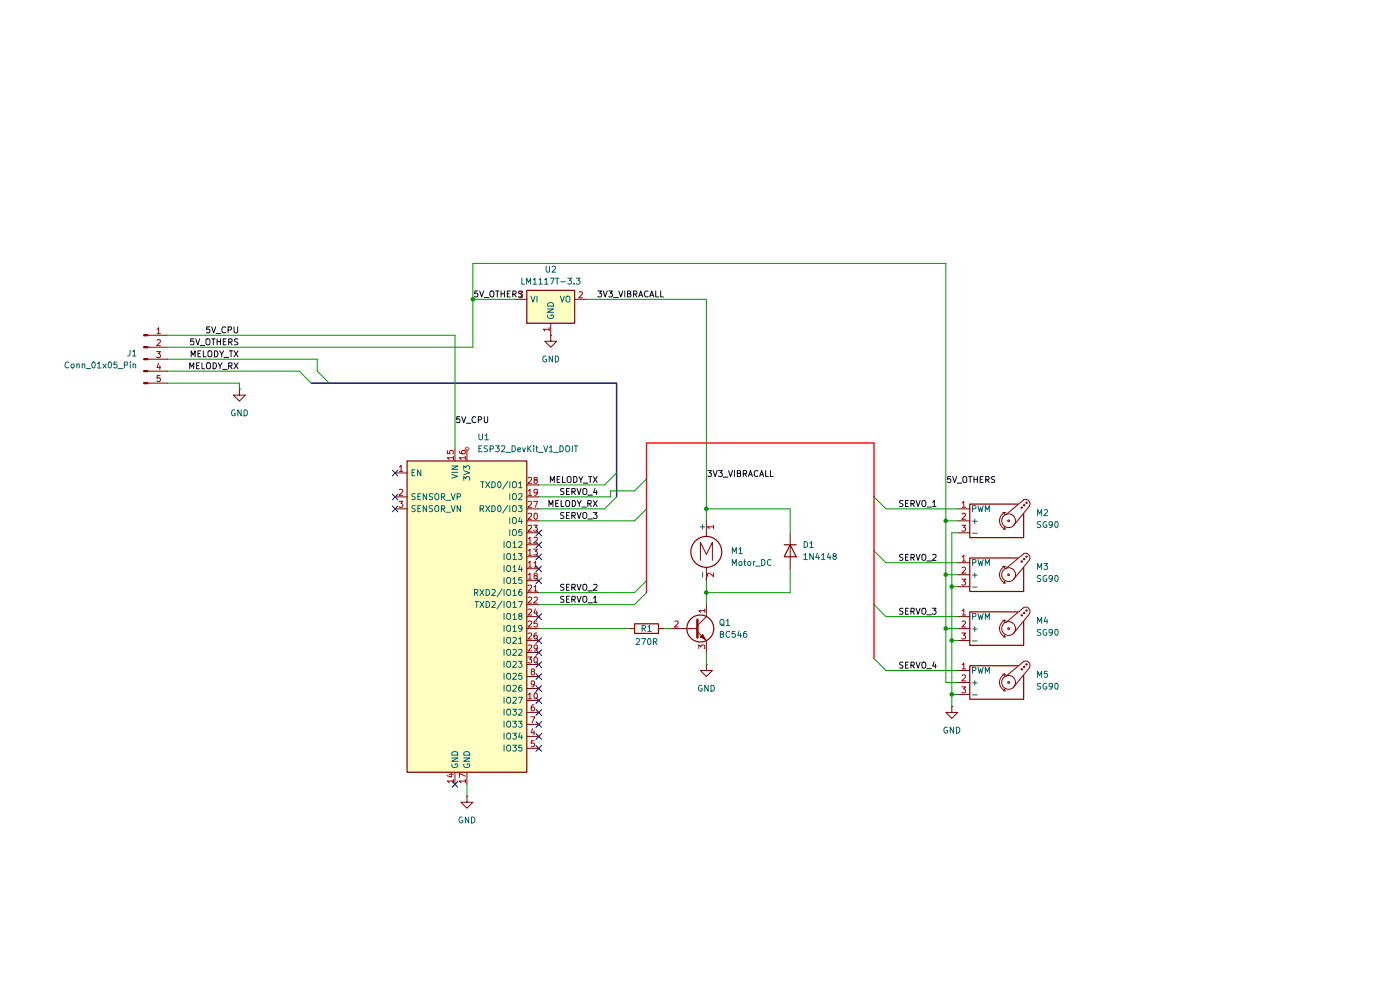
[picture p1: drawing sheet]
(kicad_sch
 (version 20250114)
 (generator "eeschema")
 (generator_version "9.0")
 (paper "A4")
 (title_block
  (title "Accessibility Module")
  (rev "2")
  (company "UTFPR")
  (comment 1 "Integration Workshop"))
 (lib_symbols
  (symbol "Connector:Conn_01x05_Pin"
   (pin_names
    (offset 1.016) (hide yes)) (exclude_from_sim no) (in_bom yes) (on_board yes)
   (property "Reference" "J" (at 0 7.62 0) (effects (font (size 1.27 1.27))))
   (property "Value" "Conn_01x05_Pin" (at 0 -7.62 0) (effects (font (size 1.27 1.27))))
   (property "Footprint" "" (at 0 0 0) (effects (font (size 1.27 1.27)) (hide yes)))
   (property "Datasheet" "~" (at 0 0 0) (effects (font (size 1.27 1.27)) (hide yes)))
   (property "Description" "Generic connector, single row, 01x05, script generated" (at 0 0 0) (effects (font (size 1.27 1.27)) (hide yes)))
   (property "ki_locked" "" (at 0 0 0) (effects (font (size 1.27 1.27))))
   (symbol "Conn_01x05_Pin_1_1"
    (rectangle (start 0.8636 5.207) (end 0 4.953) (stroke (width 0.1524) (type default)) (fill (type outline)))
    (rectangle (start 0.8636 2.667) (end 0 2.413) (stroke (width 0.1524) (type default)) (fill (type outline)))
    (rectangle (start 0.8636 0.127) (end 0 -0.127) (stroke (width 0.1524) (type default)) (fill (type outline)))
    (rectangle (start 0.8636 -2.413) (end 0 -2.667) (stroke (width 0.1524) (type default)) (fill (type outline)))
    (rectangle (start 0.8636 -4.953) (end 0 -5.207) (stroke (width 0.1524) (type default)) (fill (type outline)))
    (polyline (pts (xy 1.27 5.08) (xy 0.8636 5.08)) (stroke (width 0.1524) (type default)) (fill (type none)))
    (polyline (pts (xy 1.27 2.54) (xy 0.8636 2.54)) (stroke (width 0.1524) (type default)) (fill (type none)))
    (polyline (pts (xy 1.27 0) (xy 0.8636 0)) (stroke (width 0.1524) (type default)) (fill (type none)))
    (polyline (pts (xy 1.27 -2.54) (xy 0.8636 -2.54)) (stroke (width 0.1524) (type default)) (fill (type none)))
    (polyline (pts (xy 1.27 -5.08) (xy 0.8636 -5.08)) (stroke (width 0.1524) (type default)) (fill (type none)))
    (pin passive line (at 5.08 5.08 180) (length 3.81) (name "Pin_1" (effects (font (size 1.27 1.27)))) (number "1" (effects (font (size 1.27 1.27)))))
    (pin passive line (at 5.08 2.54 180) (length 3.81) (name "Pin_2" (effects (font (size 1.27 1.27)))) (number "2" (effects (font (size 1.27 1.27)))))
    (pin passive line (at 5.08 0 180) (length 3.81) (name "Pin_3" (effects (font (size 1.27 1.27)))) (number "3" (effects (font (size 1.27 1.27)))))
    (pin passive line (at 5.08 -2.54 180) (length 3.81) (name "Pin_4" (effects (font (size 1.27 1.27)))) (number "4" (effects (font (size 1.27 1.27)))))
    (pin passive line (at 5.08 -5.08 180) (length 3.81) (name "Pin_5" (effects (font (size 1.27 1.27)))) (number "5" (effects (font (size 1.27 1.27))))))
   (embedded_fonts no))
  (symbol "Device:D"
   (pin_numbers (hide yes))
   (pin_names
    (offset 1.016) (hide yes)) (exclude_from_sim no) (in_bom yes) (on_board yes)
   (property "Reference" "D" (at 0 2.54 0) (effects (font (size 1.27 1.27))))
   (property "Value" "D" (at 0 -2.54 0) (effects (font (size 1.27 1.27))))
   (property "Footprint" "" (at 0 0 0) (effects (font (size 1.27 1.27)) (hide yes)))
   (property "Datasheet" "~" (at 0 0 0) (effects (font (size 1.27 1.27)) (hide yes)))
   (property "Description" "Diode" (at 0 0 0) (effects (font (size 1.27 1.27)) (hide yes)))
   (property "Sim.Device" "D" (at 0 0 0) (effects (font (size 1.27 1.27)) (hide yes)))
   (property "Sim.Pins" "1=K 2=A" (at 0 0 0) (effects (font (size 1.27 1.27)) (hide yes)))
   (symbol "D_0_1"
    (polyline (pts (xy -1.27 1.27) (xy -1.27 -1.27)) (stroke (width 0.254) (type default)) (fill (type none)))
    (polyline (pts (xy 1.27 1.27) (xy 1.27 -1.27) (xy -1.27 0) (xy 1.27 1.27)) (stroke (width 0.254) (type default)) (fill (type none)))
    (polyline (pts (xy 1.27 0) (xy -1.27 0)) (stroke (width 0) (type default)) (fill (type none))))
   (symbol "D_1_1"
    (pin passive line (at -3.81 0 0) (length 2.54) (name "K" (effects (font (size 1.27 1.27)))) (number "1" (effects (font (size 1.27 1.27)))))
    (pin passive line (at 3.81 0 180) (length 2.54) (name "A" (effects (font (size 1.27 1.27)))) (number "2" (effects (font (size 1.27 1.27))))))
   (embedded_fonts no))
  (symbol "Device:R"
   (pin_numbers (hide yes))
   (pin_names
    (offset 0)) (exclude_from_sim no) (in_bom yes) (on_board yes)
   (property "Reference" "R" (at 2.032 0 90) (effects (font (size 1.27 1.27))))
   (property "Value" "R" (at 0 0 90) (effects (font (size 1.27 1.27))))
   (property "Footprint" "" (at -1.778 0 90) (effects (font (size 1.27 1.27)) (hide yes)))
   (property "Datasheet" "~" (at 0 0 0) (effects (font (size 1.27 1.27)) (hide yes)))
   (property "Description" "Resistor" (at 0 0 0) (effects (font (size 1.27 1.27)) (hide yes)))
   (symbol "R_0_1"
    (rectangle (start -1.016 -2.54) (end 1.016 2.54) (stroke (width 0.254) (type default)) (fill (type none))))
   (symbol "R_1_1"
    (pin passive line (at 0 3.81 270) (length 1.27) (name "~" (effects (font (size 1.27 1.27)))) (number "1" (effects (font (size 1.27 1.27)))))
    (pin passive line (at 0 -3.81 90) (length 1.27) (name "~" (effects (font (size 1.27 1.27)))) (number "2" (effects (font (size 1.27 1.27))))))
   (embedded_fonts no))
  (symbol "Motor:Motor_DC"
   (pin_names
    (offset 0)) (exclude_from_sim no) (in_bom yes) (on_board yes)
   (property "Reference" "M" (at 2.54 2.54 0) (effects (font (size 1.27 1.27)) (justify left)))
   (property "Value" "Motor_DC" (at 2.54 -5.08 0) (effects (font (size 1.27 1.27)) (justify left top)))
   (property "Footprint" "" (at 0 -2.286 0) (effects (font (size 1.27 1.27)) (hide yes)))
   (property "Datasheet" "~" (at 0 -2.286 0) (effects (font (size 1.27 1.27)) (hide yes)))
   (property "Description" "DC Motor" (at 0 0 0) (effects (font (size 1.27 1.27)) (hide yes)))
   (symbol "Motor_DC_0_0"
    (polyline (pts (xy -1.27 -3.302) (xy -1.27 0.508) (xy 0 -2.032) (xy 1.27 0.508) (xy 1.27 -3.302)) (stroke (width 0) (type default)) (fill (type none))))
   (symbol "Motor_DC_0_1"
    (polyline (pts (xy 0 2.032) (xy 0 2.54)) (stroke (width 0) (type default)) (fill (type none)))
    (polyline (pts (xy 0 1.7272) (xy 0 2.0828)) (stroke (width 0) (type default)) (fill (type none)))
    (circle (center 0 -1.524) (radius 3.2512) (stroke (width 0.254) (type default)) (fill (type none)))
    (polyline (pts (xy 0 -4.7752) (xy 0 -5.1816)) (stroke (width 0) (type default)) (fill (type none)))
    (polyline (pts (xy 0 -7.62) (xy 0 -7.112)) (stroke (width 0) (type default)) (fill (type none))))
   (symbol "Motor_DC_1_1"
    (pin passive line (at 0 5.08 270) (length 2.54) (name "+" (effects (font (size 1.27 1.27)))) (number "1" (effects (font (size 1.27 1.27)))))
    (pin passive line (at 0 -7.62 90) (length 2.54) (name "-" (effects (font (size 1.27 1.27)))) (number "2" (effects (font (size 1.27 1.27))))))
   (embedded_fonts no))
  (symbol "Motor:Motor_Servo"
   (pin_names
    (offset 0.0254)) (exclude_from_sim no) (in_bom yes) (on_board yes)
   (property "Reference" "M" (at -5.08 4.445 0) (effects (font (size 1.27 1.27)) (justify left)))
   (property "Value" "Motor_Servo" (at -5.08 -4.064 0) (effects (font (size 1.27 1.27)) (justify left top)))
   (property "Footprint" "" (at 0 -4.826 0) (effects (font (size 1.27 1.27)) (hide yes)))
   (property "Datasheet" "http://forums.parallax.com/uploads/attachments/46831/74481.png" (at 0 -4.826 0) (effects (font (size 1.27 1.27)) (hide yes)))
   (property "Description" "Servo Motor (Futaba, HiTec, JR connector)" (at 0 0 0) (effects (font (size 1.27 1.27)) (hide yes)))
   (symbol "Motor_Servo_0_1"
    (polyline (pts (xy 2.413 1.778) (xy 1.905 1.778)) (stroke (width 0) (type default)) (fill (type none)))
    (polyline (pts (xy 2.413 1.778) (xy 2.286 1.397)) (stroke (width 0) (type default)) (fill (type none)))
    (polyline (pts (xy 2.413 -1.778) (xy 2.032 -1.778)) (stroke (width 0) (type default)) (fill (type none)))
    (polyline (pts (xy 2.413 -1.778) (xy 2.286 -1.397)) (stroke (width 0) (type default)) (fill (type none)))
    (arc (start 2.413 -1.778) (mid 1.2406 0) (end 2.413 1.778) (stroke (width 0) (type default)) (fill (type none)))
    (circle (center 3.175 0) (radius 0.1778) (stroke (width 0) (type default)) (fill (type none)))
    (circle (center 3.175 0) (radius 1.4224) (stroke (width 0) (type default)) (fill (type none)))
    (polyline (pts (xy 5.08 3.556) (xy -5.08 3.556) (xy -5.08 -3.556) (xy 6.35 -3.556) (xy 6.35 1.524)) (stroke (width 0.254) (type default)) (fill (type none)))
    (circle (center 5.969 2.794) (radius 0.127) (stroke (width 0) (type default)) (fill (type none)))
    (polyline (pts (xy 6.35 4.445) (xy 2.54 1.27)) (stroke (width 0) (type default)) (fill (type none)))
    (circle (center 6.477 3.302) (radius 0.127) (stroke (width 0) (type default)) (fill (type none)))
    (arc (start 6.35 4.445) (mid 7.4487 4.2737) (end 7.62 3.175) (stroke (width 0) (type default)) (fill (type none)))
    (circle (center 6.985 3.81) (radius 0.127) (stroke (width 0) (type default)) (fill (type none)))
    (polyline (pts (xy 7.62 3.175) (xy 4.191 -1.016)) (stroke (width 0) (type default)) (fill (type none))))
   (symbol "Motor_Servo_1_1"
    (pin passive line (at -7.62 2.54 0) (length 2.54) (name "PWM" (effects (font (size 1.27 1.27)))) (number "1" (effects (font (size 1.27 1.27)))))
    (pin passive line (at -7.62 0 0) (length 2.54) (name "+" (effects (font (size 1.27 1.27)))) (number "2" (effects (font (size 1.27 1.27)))))
    (pin passive line (at -7.62 -2.54 0) (length 2.54) (name "-" (effects (font (size 1.27 1.27)))) (number "3" (effects (font (size 1.27 1.27))))))
   (embedded_fonts no))
  (symbol "Regulator_Linear:LM1117T-3.3" (exclude_from_sim no) (in_bom yes) (on_board yes)
   (property "Reference" "U" (at -3.81 3.175 0) (effects (font (size 1.27 1.27))))
   (property "Value" "LM1117T-3.3" (at 0 3.175 0) (effects (font (size 1.27 1.27)) (justify left)))
   (property "Footprint" "Package_TO_SOT_THT:TO-220-3_Horizontal_TabDown" (at 0 0 0) (effects (font (size 1.27 1.27)) (hide yes)))
   (property "Datasheet" "http://www.ti.com/lit/ds/symlink/lm1117.pdf" (at 0 0 0) (effects (font (size 1.27 1.27)) (hide yes)))
   (property "Description" "800mA Low-Dropout Linear Regulator, 3.3V fixed output, TO-220" (at 0 0 0) (effects (font (size 1.27 1.27)) (hide yes)))
   (symbol "LM1117T-3.3_0_1"
    (rectangle (start -5.08 -5.08) (end 5.08 1.905) (stroke (width 0.254) (type default)) (fill (type background))))
   (symbol "LM1117T-3.3_1_1"
    (pin power_in line (at -7.62 0 0) (length 2.54) (name "VI" (effects (font (size 1.27 1.27)))) (number "3" (effects (font (size 1.27 1.27)))))
    (pin power_in line (at 0 -7.62 90) (length 2.54) (name "GND" (effects (font (size 1.27 1.27)))) (number "1" (effects (font (size 1.27 1.27)))))
    (pin power_out line (at 7.62 0 180) (length 2.54) (name "VO" (effects (font (size 1.27 1.27)))) (number "2" (effects (font (size 1.27 1.27))))))
   (embedded_fonts no))
  (symbol "Transistor_BJT:BC546"
   (pin_names
    (offset 0) (hide yes)) (exclude_from_sim no) (in_bom yes) (on_board yes)
   (property "Reference" "Q" (at 5.08 1.905 0) (effects (font (size 1.27 1.27)) (justify left)))
   (property "Value" "BC546" (at 5.08 0 0) (effects (font (size 1.27 1.27)) (justify left)))
   (property "Footprint" "Package_TO_SOT_THT:TO-92_Inline" (at 5.08 -1.905 0) (effects (font (size 1.27 1.27)
    (italic yes)) (justify left) (hide yes)))
   (property "Datasheet" "https://www.onsemi.com/pub/Collateral/BC550-D.pdf" (at 0 0 0) (effects (font (size 1.27 1.27)) (justify left) (hide yes)))
   (property "Description" "0.1A Ic, 65V Vce, Small Signal NPN Transistor, TO-92" (at 0 0 0) (effects (font (size 1.27 1.27)) (hide yes)))
   (symbol "BC546_0_1"
    (polyline (pts (xy -2.54 0) (xy 0.635 0)) (stroke (width 0) (type default)) (fill (type none)))
    (polyline (pts (xy 0.635 1.905) (xy 0.635 -1.905)) (stroke (width 0.508) (type default)) (fill (type none)))
    (circle (center 1.27 0) (radius 2.8194) (stroke (width 0.254) (type default)) (fill (type none))))
   (symbol "BC546_1_1"
    (polyline (pts (xy 0.635 0.635) (xy 2.54 2.54)) (stroke (width 0) (type default)) (fill (type none)))
    (polyline (pts (xy 0.635 -0.635) (xy 2.54 -2.54)) (stroke (width 0) (type default)) (fill (type none)))
    (polyline (pts (xy 1.27 -1.778) (xy 1.778 -1.27) (xy 2.286 -2.286) (xy 1.27 -1.778)) (stroke (width 0) (type default)) (fill (type outline)))
    (pin input line (at -5.08 0 0) (length 2.54) (name "B" (effects (font (size 1.27 1.27)))) (number "2" (effects (font (size 1.27 1.27)))))
    (pin passive line (at 2.54 5.08 270) (length 2.54) (name "C" (effects (font (size 1.27 1.27)))) (number "1" (effects (font (size 1.27 1.27)))))
    (pin passive line (at 2.54 -5.08 90) (length 2.54) (name "E" (effects (font (size 1.27 1.27)))) (number "3" (effects (font (size 1.27 1.27))))))
   (embedded_fonts no))
  (symbol "esp32_devkit_v1_doit:ESP32_DevKit_V1_DOIT" (exclude_from_sim no) (in_bom yes) (on_board yes)
   (property "Reference" "U1" (at 2.1433 38.1 0) (effects (font (size 1.27 1.27)) (justify left)))
   (property "Value" "ESP32_DevKit_V1_DOIT" (at 2.1433 35.56 0) (effects (font (size 1.27 1.27)) (justify left)))
   (property "Footprint" "esp32_devkit_v1_doit:esp32_devkit_v1_doit" (at -11.43 34.29 0) (effects (font (size 1.27 1.27)) (hide yes)))
   (property "Datasheet" "https://aliexpress.com/item/32864722159.html" (at -11.43 34.29 0) (effects (font (size 1.27 1.27)) (hide yes)))
   (property "Description" "32-bit microcontroller module with WiFi and Bluetooth" (at 0 0 0) (effects (font (size 1.27 1.27)) (hide yes)))
   (symbol "ESP32_DevKit_V1_DOIT_1_1"
    (rectangle (start -12.7 33.02) (end 12.7 -33.02) (stroke (width 0.254) (type solid)) (fill (type background)))
    (pin input line (at -15.24 30.48 0) (length 2.54) (name "EN" (effects (font (size 1.27 1.27)))) (number "1" (effects (font (size 1.27 1.27)))))
    (pin input line (at -15.24 25.4 0) (length 2.54) (name "SENSOR_VP" (effects (font (size 1.27 1.27)))) (number "2" (effects (font (size 1.27 1.27)))))
    (pin input line (at -15.24 22.86 0) (length 2.54) (name "SENSOR_VN" (effects (font (size 1.27 1.27)))) (number "3" (effects (font (size 1.27 1.27)))))
    (pin power_in line (at -2.54 35.56 270) (length 2.54) (name "VIN" (effects (font (size 1.27 1.27)))) (number "15" (effects (font (size 1.27 1.27)))))
    (pin power_in line (at -2.54 -35.56 90) (length 2.54) (name "GND" (effects (font (size 1.27 1.27)))) (number "14" (effects (font (size 1.27 1.27)))))
    (pin power_in line (at 0 35.56 270) (length 2.54) (name "3V3" (effects (font (size 1.27 1.27)))) (number "16" (effects (font (size 1.27 1.27)))))
    (pin power_in line (at 0 -35.56 90) (length 2.54) (name "GND" (effects (font (size 1.27 1.27)))) (number "17" (effects (font (size 1.27 1.27)))))
    (pin bidirectional line (at 15.24 27.94 180) (length 2.54) (name "TXD0/IO1" (effects (font (size 1.27 1.27)))) (number "28" (effects (font (size 1.27 1.27)))))
    (pin bidirectional line (at 15.24 25.4 180) (length 2.54) (name "IO2" (effects (font (size 1.27 1.27)))) (number "19" (effects (font (size 1.27 1.27)))))
    (pin bidirectional line (at 15.24 22.86 180) (length 2.54) (name "RXD0/IO3" (effects (font (size 1.27 1.27)))) (number "27" (effects (font (size 1.27 1.27)))))
    (pin bidirectional line (at 15.24 20.32 180) (length 2.54) (name "IO4" (effects (font (size 1.27 1.27)))) (number "20" (effects (font (size 1.27 1.27)))))
    (pin bidirectional line (at 15.24 17.78 180) (length 2.54) (name "IO5" (effects (font (size 1.27 1.27)))) (number "23" (effects (font (size 1.27 1.27)))))
    (pin bidirectional line (at 15.24 15.24 180) (length 2.54) (name "IO12" (effects (font (size 1.27 1.27)))) (number "12" (effects (font (size 1.27 1.27)))))
    (pin bidirectional line (at 15.24 12.7 180) (length 2.54) (name "IO13" (effects (font (size 1.27 1.27)))) (number "13" (effects (font (size 1.27 1.27)))))
    (pin bidirectional line (at 15.24 10.16 180) (length 2.54) (name "IO14" (effects (font (size 1.27 1.27)))) (number "11" (effects (font (size 1.27 1.27)))))
    (pin bidirectional line (at 15.24 7.62 180) (length 2.54) (name "IO15" (effects (font (size 1.27 1.27)))) (number "18" (effects (font (size 1.27 1.27)))))
    (pin bidirectional line (at 15.24 5.08 180) (length 2.54) (name "RXD2/IO16" (effects (font (size 1.27 1.27)))) (number "21" (effects (font (size 1.27 1.27)))))
    (pin bidirectional line (at 15.24 2.54 180) (length 2.54) (name "TXD2/IO17" (effects (font (size 1.27 1.27)))) (number "22" (effects (font (size 1.27 1.27)))))
    (pin bidirectional line (at 15.24 0 180) (length 2.54) (name "IO18" (effects (font (size 1.27 1.27)))) (number "24" (effects (font (size 1.27 1.27)))))
    (pin bidirectional line (at 15.24 -2.54 180) (length 2.54) (name "IO19" (effects (font (size 1.27 1.27)))) (number "25" (effects (font (size 1.27 1.27)))))
    (pin bidirectional line (at 15.24 -5.08 180) (length 2.54) (name "IO21" (effects (font (size 1.27 1.27)))) (number "26" (effects (font (size 1.27 1.27)))))
    (pin bidirectional line (at 15.24 -7.62 180) (length 2.54) (name "IO22" (effects (font (size 1.27 1.27)))) (number "29" (effects (font (size 1.27 1.27)))))
    (pin bidirectional line (at 15.24 -10.16 180) (length 2.54) (name "IO23" (effects (font (size 1.27 1.27)))) (number "30" (effects (font (size 1.27 1.27)))))
    (pin bidirectional line (at 15.24 -12.7 180) (length 2.54) (name "IO25" (effects (font (size 1.27 1.27)))) (number "8" (effects (font (size 1.27 1.27)))))
    (pin bidirectional line (at 15.24 -15.24 180) (length 2.54) (name "IO26" (effects (font (size 1.27 1.27)))) (number "9" (effects (font (size 1.27 1.27)))))
    (pin bidirectional line (at 15.24 -17.78 180) (length 2.54) (name "IO27" (effects (font (size 1.27 1.27)))) (number "10" (effects (font (size 1.27 1.27)))))
    (pin bidirectional line (at 15.24 -20.32 180) (length 2.54) (name "IO32" (effects (font (size 1.27 1.27)))) (number "6" (effects (font (size 1.27 1.27)))))
    (pin bidirectional line (at 15.24 -22.86 180) (length 2.54) (name "IO33" (effects (font (size 1.27 1.27)))) (number "7" (effects (font (size 1.27 1.27)))))
    (pin input line (at 15.24 -25.4 180) (length 2.54) (name "IO34" (effects (font (size 1.27 1.27)))) (number "4" (effects (font (size 1.27 1.27)))))
    (pin input line (at 15.24 -27.94 180) (length 2.54) (name "IO35" (effects (font (size 1.27 1.27)))) (number "5" (effects (font (size 1.27 1.27))))))
   (embedded_fonts no))
  (symbol "power:GND"
   (power)
   (pin_numbers (hide yes))
   (pin_names
    (offset 0) (hide yes)) (exclude_from_sim no) (in_bom yes) (on_board yes)
   (property "Reference" "#PWR" (at 0 -6.35 0) (effects (font (size 1.27 1.27)) (hide yes)))
   (property "Value" "GND" (at 0 -3.81 0) (effects (font (size 1.27 1.27))))
   (property "Footprint" "" (at 0 0 0) (effects (font (size 1.27 1.27)) (hide yes)))
   (property "Datasheet" "" (at 0 0 0) (effects (font (size 1.27 1.27)) (hide yes)))
   (property "Description" "Power symbol creates a global label with name \"GND\" , ground" (at 0 0 0) (effects (font (size 1.27 1.27)) (hide yes)))
   (symbol "GND_0_1"
    (polyline (pts (xy 0 0) (xy 0 -1.27) (xy 1.27 -1.27) (xy 0 -2.54) (xy -1.27 -1.27) (xy 0 -1.27)) (stroke (width 0) (type default)) (fill (type none))))
   (symbol "GND_1_1"
    (pin power_in line (at 0 0 270) (length 0) (name "~" (effects (font (size 1.27 1.27)))) (number "1" (effects (font (size 1.27 1.27))))))
   (embedded_fonts no)))
 (junction
  (at 200.66 133.35)
  (diameter 0)
  (color 0 0 0 0))
 (junction
  (at 201.93 147.32)
  (diameter 0)
  (color 0 0 0 0))
 (junction
  (at 100.33 63.5)
  (diameter 0)
  (color 0 0 0 0))
 (junction
  (at 149.86 107.95)
  (diameter 0)
  (color 0 0 0 0))
 (junction
  (at 201.93 124.46)
  (diameter 0)
  (color 0 0 0 0))
 (junction
  (at 149.86 125.73)
  (diameter 0)
  (color 0 0 0 0))
 (junction
  (at 200.66 121.92)
  (diameter 0)
  (color 0 0 0 0))
 (junction
  (at 201.93 135.89)
  (diameter 0)
  (color 0 0 0 0))
 (junction
  (at 200.66 110.49)
  (diameter 0)
  (color 0 0 0 0))
 (no_connect
  (at 114.3 156.21))
 (no_connect
  (at 114.3 130.81))
 (no_connect
  (at 114.3 118.11))
 (no_connect
  (at 114.3 135.89))
 (no_connect
  (at 114.3 113.03))
 (no_connect
  (at 96.52 166.37))
 (no_connect
  (at 114.3 140.97))
 (no_connect
  (at 114.3 143.51))
 (no_connect
  (at 83.82 100.33))
 (no_connect
  (at 114.3 153.67))
 (no_connect
  (at 114.3 115.57))
 (no_connect
  (at 114.3 146.05))
 (no_connect
  (at 114.3 120.65))
 (no_connect
  (at 83.82 107.95))
 (no_connect
  (at 83.82 105.41))
 (no_connect
  (at 114.3 158.75))
 (no_connect
  (at 114.3 123.19))
 (no_connect
  (at 114.3 148.59))
 (no_connect
  (at 114.3 151.13))
 (no_connect
  (at 114.3 138.43))
 (bus_entry
  (at 134.62 104.14)
  (size 2.54 -2.54)
  (stroke (width 0) (type default)))
 (bus_entry
  (at 134.62 128.27)
  (size 2.54 -2.54)
  (stroke (width 0) (type default)))
 (bus_entry
  (at 134.62 110.49)
  (size 2.54 -2.54)
  (stroke (width 0) (type default)))
 (bus_entry
  (at 128.27 102.87)
  (size 2.54 -2.54)
  (stroke (width 0) (type default)))
 (bus_entry
  (at 67.31 78.74)
  (size 2.54 2.54)
  (stroke (width 0) (type default)))
 (bus_entry
  (at 185.42 105.41)
  (size 2.54 2.54)
  (stroke (width 0) (type default)))
 (bus_entry
  (at 134.62 125.73)
  (size 2.54 -2.54)
  (stroke (width 0) (type default)))
 (bus_entry
  (at 185.42 116.84)
  (size 2.54 2.54)
  (stroke (width 0) (type default)))
 (bus_entry
  (at 63.5 78.74)
  (size 2.54 2.54)
  (stroke (width 0) (type default)))
 (bus_entry
  (at 128.27 107.95)
  (size 2.54 -2.54)
  (stroke (width 0) (type default)))
 (bus_entry
  (at 185.42 128.27)
  (size 2.54 2.54)
  (stroke (width 0) (type default)))
 (bus_entry
  (at 185.42 139.7)
  (size 2.54 2.54)
  (stroke (width 0) (type default)))
 (wire
  (pts (xy 35.56 76.2) (xy 67.31 76.2))
  (stroke (width 0) (type default)))
 (wire
  (pts (xy 124.46 63.5) (xy 149.86 63.5))
  (stroke (width 0) (type default)))
 (bus
  (pts (xy 137.16 107.95) (xy 137.16 101.6))
  (stroke (width 0) (type default) (color 255 0 0 1)))
 (wire
  (pts (xy 201.93 124.46) (xy 203.2 124.46))
  (stroke (width 0) (type default)))
 (wire
  (pts (xy 149.86 63.5) (xy 149.86 107.95))
  (stroke (width 0) (type default)))
 (wire
  (pts (xy 149.86 123.19) (xy 149.86 125.73))
  (stroke (width 0) (type default)))
 (wire
  (pts (xy 35.56 78.74) (xy 63.5 78.74))
  (stroke (width 0) (type default)))
 (wire
  (pts (xy 200.66 110.49) (xy 200.66 121.92))
  (stroke (width 0) (type default)))
 (wire
  (pts (xy 129.54 104.14) (xy 134.62 104.14))
  (stroke (width 0) (type default)))
 (bus
  (pts (xy 137.16 101.6) (xy 137.16 93.98))
  (stroke (width 0) (type default) (color 255 0 0 1)))
 (wire
  (pts (xy 200.66 133.35) (xy 203.2 133.35))
  (stroke (width 0) (type default)))
 (wire
  (pts (xy 50.8 81.28) (xy 35.56 81.28))
  (stroke (width 0) (type default)))
 (bus
  (pts (xy 185.42 105.41) (xy 185.42 116.84))
  (stroke (width 0) (type default) (color 255 0 0 1)))
 (wire
  (pts (xy 187.96 119.38) (xy 203.2 119.38))
  (stroke (width 0) (type default)))
 (wire
  (pts (xy 140.97 133.35) (xy 142.24 133.35))
  (stroke (width 0) (type default)))
 (wire
  (pts (xy 201.93 135.89) (xy 201.93 124.46))
  (stroke (width 0) (type default)))
 (wire
  (pts (xy 201.93 149.86) (xy 201.93 147.32))
  (stroke (width 0) (type default)))
 (wire
  (pts (xy 187.96 107.95) (xy 203.2 107.95))
  (stroke (width 0) (type default)))
 (bus
  (pts (xy 69.85 81.28) (xy 130.81 81.28))
  (stroke (width 0) (type default)))
 (wire
  (pts (xy 114.3 105.41) (xy 129.54 105.41))
  (stroke (width 0) (type default)))
 (wire
  (pts (xy 67.31 78.74) (xy 67.31 76.2))
  (stroke (width 0) (type default)))
 (wire
  (pts (xy 114.3 102.87) (xy 128.27 102.87))
  (stroke (width 0) (type default)))
 (wire
  (pts (xy 187.96 142.24) (xy 203.2 142.24))
  (stroke (width 0) (type default)))
 (wire
  (pts (xy 201.93 113.03) (xy 203.2 113.03))
  (stroke (width 0) (type default)))
 (wire
  (pts (xy 99.06 166.37) (xy 99.06 168.91))
  (stroke (width 0) (type default)))
 (bus
  (pts (xy 137.16 125.73) (xy 137.16 123.19))
  (stroke (width 0) (type default) (color 255 0 0 1)))
 (wire
  (pts (xy 200.66 55.88) (xy 200.66 110.49))
  (stroke (width 0) (type default)))
 (bus
  (pts (xy 130.81 105.41) (xy 130.81 100.33))
  (stroke (width 0) (type default)))
 (bus
  (pts (xy 66.04 81.28) (xy 69.85 81.28))
  (stroke (width 0) (type default)))
 (wire
  (pts (xy 129.54 105.41) (xy 129.54 104.14))
  (stroke (width 0) (type default)))
 (wire
  (pts (xy 200.66 121.92) (xy 200.66 133.35))
  (stroke (width 0) (type default)))
 (wire
  (pts (xy 114.3 128.27) (xy 134.62 128.27))
  (stroke (width 0) (type default)))
 (wire
  (pts (xy 201.93 147.32) (xy 203.2 147.32))
  (stroke (width 0) (type default)))
 (wire
  (pts (xy 149.86 138.43) (xy 149.86 140.97))
  (stroke (width 0) (type default)))
 (bus
  (pts (xy 130.81 81.28) (xy 130.81 100.33))
  (stroke (width 0) (type default)))
 (wire
  (pts (xy 149.86 125.73) (xy 167.64 125.73))
  (stroke (width 0) (type default)))
 (wire
  (pts (xy 149.86 125.73) (xy 149.86 128.27))
  (stroke (width 0) (type default)))
 (wire
  (pts (xy 200.66 133.35) (xy 200.66 144.78))
  (stroke (width 0) (type default)))
 (wire
  (pts (xy 100.33 73.66) (xy 100.33 63.5))
  (stroke (width 0) (type default)))
 (wire
  (pts (xy 114.3 133.35) (xy 133.35 133.35))
  (stroke (width 0) (type default)))
 (wire
  (pts (xy 200.66 121.92) (xy 203.2 121.92))
  (stroke (width 0) (type default)))
 (wire
  (pts (xy 96.52 71.12) (xy 96.52 95.25))
  (stroke (width 0) (type default)))
 (wire
  (pts (xy 201.93 135.89) (xy 203.2 135.89))
  (stroke (width 0) (type default)))
 (wire
  (pts (xy 201.93 124.46) (xy 201.93 113.03))
  (stroke (width 0) (type default)))
 (wire
  (pts (xy 167.64 125.73) (xy 167.64 120.65))
  (stroke (width 0) (type default)))
 (wire
  (pts (xy 100.33 63.5) (xy 100.33 55.88))
  (stroke (width 0) (type default)))
 (wire
  (pts (xy 114.3 110.49) (xy 134.62 110.49))
  (stroke (width 0) (type default)))
 (wire
  (pts (xy 100.33 63.5) (xy 109.22 63.5))
  (stroke (width 0) (type default)))
 (bus
  (pts (xy 137.16 93.98) (xy 185.42 93.98))
  (stroke (width 0) (type default) (color 255 0 0 1)))
 (wire
  (pts (xy 149.86 107.95) (xy 149.86 110.49))
  (stroke (width 0) (type default)))
 (wire
  (pts (xy 200.66 110.49) (xy 203.2 110.49))
  (stroke (width 0) (type default)))
 (bus
  (pts (xy 185.42 93.98) (xy 185.42 105.41))
  (stroke (width 0) (type default) (color 255 0 0 1)))
 (bus
  (pts (xy 137.16 123.19) (xy 137.16 107.95))
  (stroke (width 0) (type default) (color 255 0 0 1)))
 (wire
  (pts (xy 50.8 82.55) (xy 50.8 81.28))
  (stroke (width 0) (type default)))
 (wire
  (pts (xy 187.96 130.81) (xy 203.2 130.81))
  (stroke (width 0) (type default)))
 (wire
  (pts (xy 167.64 107.95) (xy 149.86 107.95))
  (stroke (width 0) (type default)))
 (wire
  (pts (xy 114.3 125.73) (xy 134.62 125.73))
  (stroke (width 0) (type default)))
 (bus
  (pts (xy 185.42 116.84) (xy 185.42 128.27))
  (stroke (width 0) (type default) (color 255 0 0 1)))
 (wire
  (pts (xy 114.3 107.95) (xy 128.27 107.95))
  (stroke (width 0) (type default)))
 (wire
  (pts (xy 35.56 71.12) (xy 96.52 71.12))
  (stroke (width 0) (type default)))
 (wire
  (pts (xy 203.2 144.78) (xy 200.66 144.78))
  (stroke (width 0) (type default)))
 (wire
  (pts (xy 201.93 147.32) (xy 201.93 135.89))
  (stroke (width 0) (type default)))
 (wire
  (pts (xy 167.64 113.03) (xy 167.64 107.95))
  (stroke (width 0) (type default)))
 (bus
  (pts (xy 185.42 128.27) (xy 185.42 139.7))
  (stroke (width 0) (type default) (color 255 0 0 1)))
 (wire
  (pts (xy 100.33 55.88) (xy 200.66 55.88))
  (stroke (width 0) (type default)))
 (wire
  (pts (xy 35.56 73.66) (xy 100.33 73.66))
  (stroke (width 0) (type default)))
 (label "SERVO_1"
  (at 190.5 107.95 0)
  (effects (font (size 1.27 1.27)) (justify left bottom)))
 (label "5V_OTHERS"
  (at 200.66 102.87 0)
  (effects (font (size 1.27 1.27)) (justify left bottom)))
 (label "MELODY_TX"
  (at 127 102.87 180)
  (effects (font (size 1.27 1.27)) (justify right bottom)))
 (label "MELODY_RX"
  (at 127 107.95 180)
  (effects (font (size 1.27 1.27)) (justify right bottom)))
 (label "SERVO_1"
  (at 127 128.27 180)
  (effects (font (size 1.27 1.27)) (justify right bottom)))
 (label "SERVO_4"
  (at 190.5 142.24 0)
  (effects (font (size 1.27 1.27)) (justify left bottom)))
 (label "3V3_VIBRACALL"
  (at 140.97 63.5 180)
  (effects (font (size 1.27 1.27)) (justify right bottom)))
 (label "SERVO_2"
  (at 127 125.73 180)
  (effects (font (size 1.27 1.27)) (justify right bottom)))
 (label "SERVO_3"
  (at 190.5 130.81 0)
  (effects (font (size 1.27 1.27)) (justify left bottom)))
 (label "MELODY_TX"
  (at 50.8 76.2 180)
  (effects (font (size 1.27 1.27)) (justify right bottom)))
 (label "SERVO_2"
  (at 190.5 119.38 0)
  (effects (font (size 1.27 1.27)) (justify left bottom)))
 (label "5V_CPU"
  (at 96.52 90.17 0)
  (effects (font (size 1.27 1.27)) (justify left bottom)))
 (label "5V_CPU"
  (at 50.8 71.12 180)
  (effects (font (size 1.27 1.27)) (justify right bottom)))
 (label "5V_OTHERS"
  (at 50.8 73.66 180)
  (effects (font (size 1.27 1.27)) (justify right bottom)))
 (label "SERVO_3"
  (at 127 110.49 180)
  (effects (font (size 1.27 1.27)) (justify right bottom)))
 (label "3V3_VIBRACALL"
  (at 149.86 101.6 0)
  (effects (font (size 1.27 1.27)) (justify left bottom)))
 (label "MELODY_RX"
  (at 50.8 78.74 180)
  (effects (font (size 1.27 1.27)) (justify right bottom)))
 (label "5V_OTHERS"
  (at 100.33 63.5 0)
  (effects (font (size 1.27 1.27)) (justify left bottom)))
 (label "SERVO_4"
  (at 127 105.41 180)
  (effects (font (size 1.27 1.27)) (justify right bottom)))
 (symbol
  (lib_id "Motor:Motor_Servo")
  (at 210.82 121.92 0)
  (unit 1)
  (exclude_from_sim no)
  (in_bom yes)
  (on_board yes)
  (dnp no)
  (fields_autoplaced yes)
  (property "Reference" "M3" (at 219.71 120.2168 0) (effects (font (size 1.27 1.27)) (justify left)))
  (property "Value" "SG90" (at 219.71 122.7568 0) (effects (font (size 1.27 1.27)) (justify left)))
  (property "Footprint" "Connector_PinHeader_2.54mm:PinHeader_1x03_P2.54mm_Vertical" (at 210.82 126.746 0) (effects (font (size 1.27 1.27)) (hide yes)))
  (property "Datasheet" "http://forums.parallax.com/uploads/attachments/46831/74481.png" (at 210.82 126.746 0) (effects (font (size 1.27 1.27)) (hide yes)))
  (property "Description" "Servo Motor (Futaba, HiTec, JR connector)" (at 210.82 121.92 0) (effects (font (size 1.27 1.27)) (hide yes)))
  (pin "3")
  (pin "1")
  (pin "2"))
 (symbol
  (lib_id "Motor:Motor_Servo")
  (at 210.82 133.35 0)
  (unit 1)
  (exclude_from_sim no)
  (in_bom yes)
  (on_board yes)
  (dnp no)
  (fields_autoplaced yes)
  (property "Reference" "M4" (at 219.71 131.6468 0) (effects (font (size 1.27 1.27)) (justify left)))
  (property "Value" "SG90" (at 219.71 134.1868 0) (effects (font (size 1.27 1.27)) (justify left)))
  (property "Footprint" "Connector_PinHeader_2.54mm:PinHeader_1x03_P2.54mm_Vertical" (at 210.82 138.176 0) (effects (font (size 1.27 1.27)) (hide yes)))
  (property "Datasheet" "http://forums.parallax.com/uploads/attachments/46831/74481.png" (at 210.82 138.176 0) (effects (font (size 1.27 1.27)) (hide yes)))
  (property "Description" "Servo Motor (Futaba, HiTec, JR connector)" (at 210.82 133.35 0) (effects (font (size 1.27 1.27)) (hide yes)))
  (pin "3")
  (pin "1")
  (pin "2"))
 (symbol
  (lib_id "power:GND")
  (at 99.06 168.91 0)
  (unit 1)
  (exclude_from_sim no)
  (in_bom yes)
  (on_board yes)
  (dnp no)
  (fields_autoplaced yes)
  (property "Reference" "#PWR03" (at 99.06 175.26 0) (effects (font (size 1.27 1.27)) (hide yes)))
  (property "Value" "GND" (at 99.06 173.99 0) (effects (font (size 1.27 1.27))))
  (property "Footprint" "" (at 99.06 168.91 0) (effects (font (size 1.27 1.27)) (hide yes)))
  (property "Datasheet" "" (at 99.06 168.91 0) (effects (font (size 1.27 1.27)) (hide yes)))
  (property "Description" "Power symbol creates a global label with name \"GND\" , ground" (at 99.06 168.91 0) (effects (font (size 1.27 1.27)) (hide yes)))
  (pin "1"))
 (symbol
  (lib_id "esp32_devkit_v1_doit:ESP32_DevKit_V1_DOIT")
  (at 99.06 130.81 0)
  (unit 1)
  (exclude_from_sim no)
  (in_bom yes)
  (on_board yes)
  (dnp no)
  (fields_autoplaced yes)
  (property "Reference" "U1" (at 101.2033 92.71 0) (effects (font (size 1.27 1.27)) (justify left)))
  (property "Value" "ESP32_DevKit_V1_DOIT" (at 101.2033 95.25 0) (effects (font (size 1.27 1.27)) (justify left)))
  (property "Footprint" "esp32_devkit_v1_doit:esp32_devkit_v1_doit" (at 87.63 96.52 0) (effects (font (size 1.27 1.27)) (hide yes)))
  (property "Datasheet" "https://aliexpress.com/item/32864722159.html" (at 87.63 96.52 0) (effects (font (size 1.27 1.27)) (hide yes)))
  (property "Description" "32-bit microcontroller module with WiFi and Bluetooth" (at 99.06 130.81 0) (effects (font (size 1.27 1.27)) (hide yes)))
  (pin "29")
  (pin "25")
  (pin "20")
  (pin "23")
  (pin "26")
  (pin "9")
  (pin "6")
  (pin "30")
  (pin "10")
  (pin "12")
  (pin "19")
  (pin "24")
  (pin "8")
  (pin "13")
  (pin "11")
  (pin "18")
  (pin "5")
  (pin "16")
  (pin "14")
  (pin "15")
  (pin "3")
  (pin "2")
  (pin "21")
  (pin "17")
  (pin "22")
  (pin "4")
  (pin "7")
  (pin "27")
  (pin "28")
  (pin "1"))
 (symbol
  (lib_id "power:GND")
  (at 201.93 149.86 0)
  (unit 1)
  (exclude_from_sim no)
  (in_bom yes)
  (on_board yes)
  (dnp no)
  (fields_autoplaced yes)
  (property "Reference" "#PWR02" (at 201.93 156.21 0) (effects (font (size 1.27 1.27)) (hide yes)))
  (property "Value" "GND" (at 201.93 154.94 0) (effects (font (size 1.27 1.27))))
  (property "Footprint" "" (at 201.93 149.86 0) (effects (font (size 1.27 1.27)) (hide yes)))
  (property "Datasheet" "" (at 201.93 149.86 0) (effects (font (size 1.27 1.27)) (hide yes)))
  (property "Description" "Power symbol creates a global label with name \"GND\" , ground" (at 201.93 149.86 0) (effects (font (size 1.27 1.27)) (hide yes)))
  (pin "1"))
 (symbol
  (lib_id "Motor:Motor_Servo")
  (at 210.82 144.78 0)
  (unit 1)
  (exclude_from_sim no)
  (in_bom yes)
  (on_board yes)
  (dnp no)
  (fields_autoplaced yes)
  (property "Reference" "M5" (at 219.71 143.0768 0) (effects (font (size 1.27 1.27)) (justify left)))
  (property "Value" "SG90" (at 219.71 145.6168 0) (effects (font (size 1.27 1.27)) (justify left)))
  (property "Footprint" "Connector_PinHeader_2.54mm:PinHeader_1x03_P2.54mm_Vertical" (at 210.82 149.606 0) (effects (font (size 1.27 1.27)) (hide yes)))
  (property "Datasheet" "http://forums.parallax.com/uploads/attachments/46831/74481.png" (at 210.82 149.606 0) (effects (font (size 1.27 1.27)) (hide yes)))
  (property "Description" "Servo Motor (Futaba, HiTec, JR connector)" (at 210.82 144.78 0) (effects (font (size 1.27 1.27)) (hide yes)))
  (pin "3")
  (pin "1")
  (pin "2"))
 (symbol
  (lib_id "Transistor_BJT:BC546")
  (at 147.32 133.35 0)
  (unit 1)
  (exclude_from_sim no)
  (in_bom yes)
  (on_board yes)
  (dnp no)
  (fields_autoplaced yes)
  (property "Reference" "Q1" (at 152.4 132.0799 0) (effects (font (size 1.27 1.27)) (justify left)))
  (property "Value" "BC546" (at 152.4 134.6199 0) (effects (font (size 1.27 1.27)) (justify left)))
  (property "Footprint" "Package_TO_SOT_THT:TO-92_Inline" (at 152.4 135.255 0) (effects (font (size 1.27 1.27)
    (italic yes)) (justify left) (hide yes)))
  (property "Datasheet" "https://www.onsemi.com/pub/Collateral/BC550-D.pdf" (at 147.32 133.35 0) (effects (font (size 1.27 1.27)) (justify left) (hide yes)))
  (property "Description" "0.1A Ic, 65V Vce, Small Signal NPN Transistor, TO-92" (at 147.32 133.35 0) (effects (font (size 1.27 1.27)) (hide yes)))
  (pin "2")
  (pin "3")
  (pin "1"))
 (symbol
  (lib_id "Connector:Conn_01x05_Pin")
  (at 30.48 76.2 0)
  (unit 1)
  (exclude_from_sim no)
  (in_bom yes)
  (on_board yes)
  (dnp no)
  (fields_autoplaced yes)
  (property "Reference" "J1" (at 29.21 74.9299 0) (effects (font (size 1.27 1.27)) (justify right)))
  (property "Value" "Conn_01x05_Pin" (at 29.21 77.4699 0) (effects (font (size 1.27 1.27)) (justify right)))
  (property "Footprint" "Connector_PinHeader_2.54mm:PinHeader_1x05_P2.54mm_Vertical" (at 30.48 76.2 0) (effects (font (size 1.27 1.27)) (hide yes)))
  (property "Datasheet" "~" (at 30.48 76.2 0) (effects (font (size 1.27 1.27)) (hide yes)))
  (property "Description" "Generic connector, single row, 01x05, script generated" (at 30.48 76.2 0) (effects (font (size 1.27 1.27)) (hide yes)))
  (pin "3")
  (pin "2")
  (pin "1")
  (pin "5")
  (pin "4"))
 (symbol
  (lib_id "power:GND")
  (at 149.86 140.97 0)
  (unit 1)
  (exclude_from_sim no)
  (in_bom yes)
  (on_board yes)
  (dnp no)
  (property "Reference" "#PWR01" (at 149.86 147.32 0) (effects (font (size 1.27 1.27)) (hide yes)))
  (property "Value" "GND" (at 149.86 146.05 0) (effects (font (size 1.27 1.27))))
  (property "Footprint" "" (at 149.86 140.97 0) (effects (font (size 1.27 1.27)) (hide yes)))
  (property "Datasheet" "" (at 149.86 140.97 0) (effects (font (size 1.27 1.27)) (hide yes)))
  (property "Description" "Power symbol creates a global label with name \"GND\" , ground" (at 149.86 140.97 0) (effects (font (size 1.27 1.27)) (hide yes)))
  (pin "1"))
 (symbol
  (lib_id "Motor:Motor_Servo")
  (at 210.82 110.49 0)
  (unit 1)
  (exclude_from_sim no)
  (in_bom yes)
  (on_board yes)
  (dnp no)
  (fields_autoplaced yes)
  (property "Reference" "M2" (at 219.71 108.7868 0) (effects (font (size 1.27 1.27)) (justify left)))
  (property "Value" "SG90" (at 219.71 111.3268 0) (effects (font (size 1.27 1.27)) (justify left)))
  (property "Footprint" "Connector_PinHeader_2.54mm:PinHeader_1x03_P2.54mm_Vertical" (at 210.82 115.316 0) (effects (font (size 1.27 1.27)) (hide yes)))
  (property "Datasheet" "http://forums.parallax.com/uploads/attachments/46831/74481.png" (at 210.82 115.316 0) (effects (font (size 1.27 1.27)) (hide yes)))
  (property "Description" "Servo Motor (Futaba, HiTec, JR connector)" (at 210.82 110.49 0) (effects (font (size 1.27 1.27)) (hide yes)))
  (pin "3")
  (pin "1")
  (pin "2"))
 (symbol
  (lib_id "Device:R")
  (at 137.16 133.35 90)
  (unit 1)
  (exclude_from_sim no)
  (in_bom yes)
  (on_board yes)
  (dnp no)
  (property "Reference" "R1" (at 137.16 133.35 90) (effects (font (size 1.27 1.27))))
  (property "Value" "270R" (at 137.16 136.144 90) (effects (font (size 1.27 1.27))))
  (property "Footprint" "Resistor_THT:R_Axial_DIN0204_L3.6mm_D1.6mm_P7.62mm_Horizontal" (at 137.16 135.128 90) (effects (font (size 1.27 1.27)) (hide yes)))
  (property "Datasheet" "~" (at 137.16 133.35 0) (effects (font (size 1.27 1.27)) (hide yes)))
  (property "Description" "Resistor" (at 137.16 133.35 0) (effects (font (size 1.27 1.27)) (hide yes)))
  (pin "2")
  (pin "1"))
 (symbol
  (lib_id "Regulator_Linear:LM1117T-3.3")
  (at 116.84 63.5 0)
  (unit 1)
  (exclude_from_sim no)
  (in_bom yes)
  (on_board yes)
  (dnp no)
  (fields_autoplaced yes)
  (property "Reference" "U2" (at 116.84 57.15 0) (effects (font (size 1.27 1.27))))
  (property "Value" "LM1117T-3.3" (at 116.84 59.69 0) (effects (font (size 1.27 1.27))))
  (property "Footprint" "Package_TO_SOT_THT:TO-220-3_Vertical" (at 116.84 63.5 0) (effects (font (size 1.27 1.27)) (hide yes)))
  (property "Datasheet" "http://www.ti.com/lit/ds/symlink/lm1117.pdf" (at 116.84 63.5 0) (effects (font (size 1.27 1.27)) (hide yes)))
  (property "Description" "800mA Low-Dropout Linear Regulator, 3.3V fixed output, TO-220" (at 116.84 63.5 0) (effects (font (size 1.27 1.27)) (hide yes)))
  (pin "1")
  (pin "3")
  (pin "2"))
 (symbol
  (lib_id "Motor:Motor_DC")
  (at 149.86 115.57 0)
  (unit 1)
  (exclude_from_sim no)
  (in_bom yes)
  (on_board yes)
  (dnp no)
  (fields_autoplaced yes)
  (property "Reference" "M1" (at 154.94 116.8399 0) (effects (font (size 1.27 1.27)) (justify left)))
  (property "Value" "Motor_DC" (at 154.94 119.3799 0) (effects (font (size 1.27 1.27)) (justify left)))
  (property "Footprint" "Connector_PinHeader_2.54mm:PinHeader_1x02_P2.54mm_Vertical" (at 149.86 117.856 0) (effects (font (size 1.27 1.27)) (hide yes)))
  (property "Datasheet" "~" (at 149.86 117.856 0) (effects (font (size 1.27 1.27)) (hide yes)))
  (property "Description" "DC Motor" (at 149.86 115.57 0) (effects (font (size 1.27 1.27)) (hide yes)))
  (pin "2")
  (pin "1"))
 (symbol
  (lib_id "power:GND")
  (at 50.8 82.55 0)
  (mirror y)
  (unit 1)
  (exclude_from_sim no)
  (in_bom yes)
  (on_board yes)
  (dnp no)
  (fields_autoplaced yes)
  (property "Reference" "#PWR04" (at 50.8 88.9 0) (effects (font (size 1.27 1.27)) (hide yes)))
  (property "Value" "GND" (at 50.8 87.63 0) (effects (font (size 1.27 1.27))))
  (property "Footprint" "" (at 50.8 82.55 0) (effects (font (size 1.27 1.27)) (hide yes)))
  (property "Datasheet" "" (at 50.8 82.55 0) (effects (font (size 1.27 1.27)) (hide yes)))
  (property "Description" "Power symbol creates a global label with name \"GND\" , ground" (at 50.8 82.55 0) (effects (font (size 1.27 1.27)) (hide yes)))
  (pin "1"))
 (symbol
  (lib_id "power:GND")
  (at 116.84 71.12 0)
  (unit 1)
  (exclude_from_sim no)
  (in_bom yes)
  (on_board yes)
  (dnp no)
  (fields_autoplaced yes)
  (property "Reference" "#PWR05" (at 116.84 77.47 0) (effects (font (size 1.27 1.27)) (hide yes)))
  (property "Value" "GND" (at 116.84 76.2 0) (effects (font (size 1.27 1.27))))
  (property "Footprint" "" (at 116.84 71.12 0) (effects (font (size 1.27 1.27)) (hide yes)))
  (property "Datasheet" "" (at 116.84 71.12 0) (effects (font (size 1.27 1.27)) (hide yes)))
  (property "Description" "Power symbol creates a global label with name \"GND\" , ground" (at 116.84 71.12 0) (effects (font (size 1.27 1.27)) (hide yes)))
  (pin "1"))
 (symbol
  (lib_id "Device:D")
  (at 167.64 116.84 270)
  (unit 1)
  (exclude_from_sim no)
  (in_bom yes)
  (on_board yes)
  (dnp no)
  (fields_autoplaced yes)
  (property "Reference" "D1" (at 170.18 115.5699 90) (effects (font (size 1.27 1.27)) (justify left)))
  (property "Value" "1N4148" (at 170.18 118.1099 90) (effects (font (size 1.27 1.27)) (justify left)))
  (property "Footprint" "Diode_THT:D_DO-35_SOD27_P7.62mm_Horizontal" (at 167.64 116.84 0) (effects (font (size 1.27 1.27)) (hide yes)))
  (property "Datasheet" "~" (at 167.64 116.84 0) (effects (font (size 1.27 1.27)) (hide yes)))
  (property "Description" "Diode" (at 167.64 116.84 0) (effects (font (size 1.27 1.27)) (hide yes)))
  (property "Sim.Device" "D" (at 167.64 116.84 0) (effects (font (size 1.27 1.27)) (hide yes)))
  (property "Sim.Pins" "1=K 2=A" (at 167.64 116.84 0) (effects (font (size 1.27 1.27)) (hide yes)))
  (pin "1")
  (pin "2"))
 (sheet_instances
  (path ""
   (page "1")))
 (embedded_fonts no))
